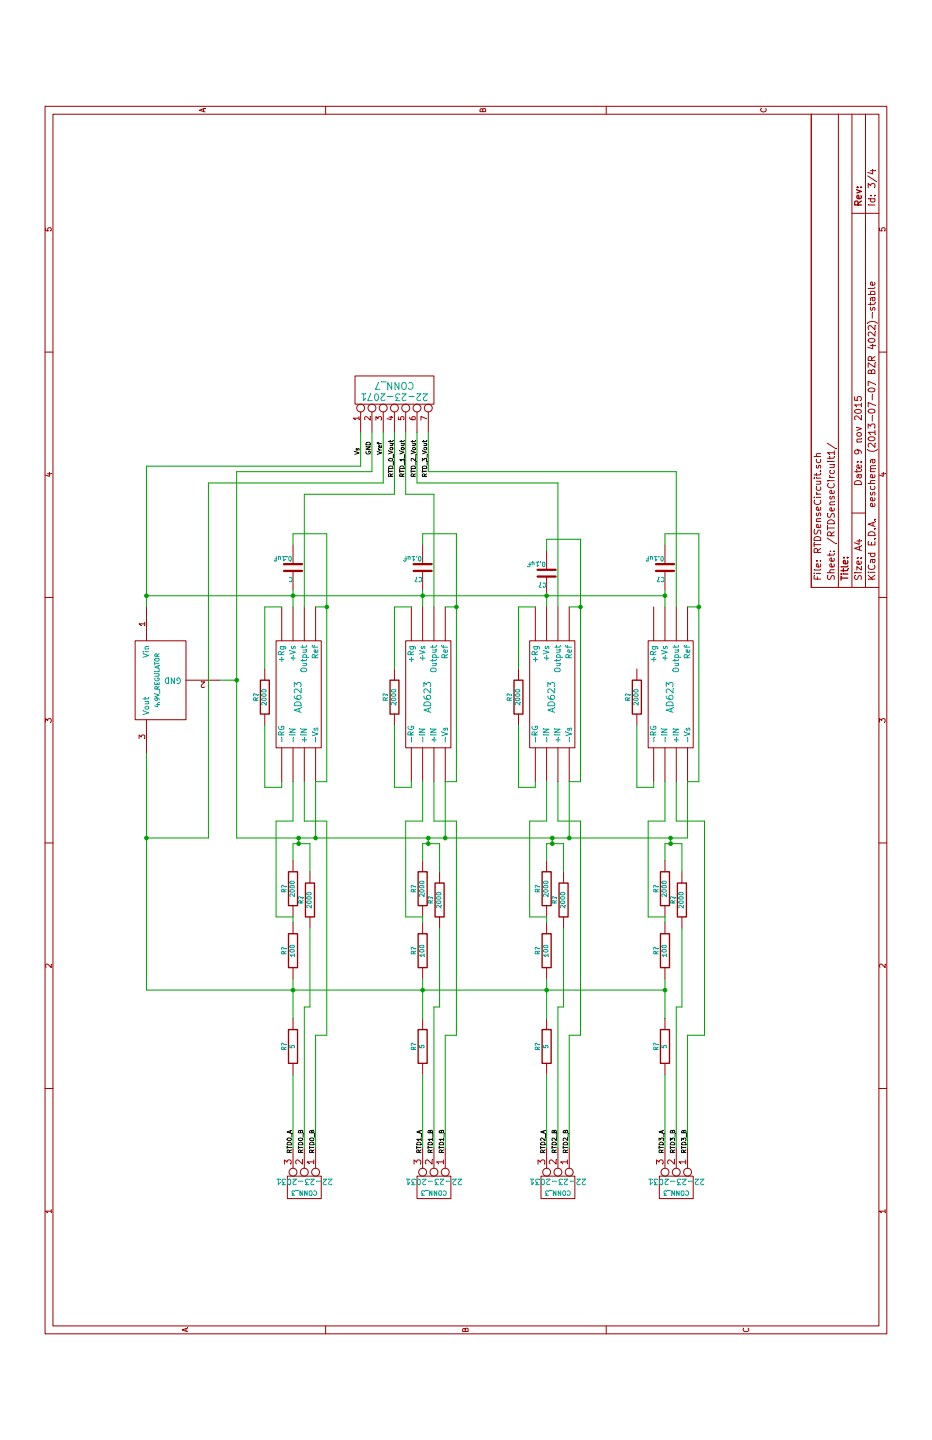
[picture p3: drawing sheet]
EESchema Schematic File Version 2
LIBS:power
LIBS:device
LIBS:transistors
LIBS:conn
LIBS:linear
LIBS:regul
LIBS:74xx
LIBS:cmos4000
LIBS:adc-dac
LIBS:memory
LIBS:xilinx
LIBS:special
LIBS:microcontrollers
LIBS:dsp
LIBS:microchip
LIBS:analog_switches
LIBS:motorola
LIBS:texas
LIBS:intel
LIBS:audio
LIBS:interface
LIBS:digital-audio
LIBS:philips
LIBS:display
LIBS:cypress
LIBS:siliconi
LIBS:opto
LIBS:atmel
LIBS:valves
LIBS:NarwhalLib
LIBS:Project_Narwhal_Electrical-cache
EELAYER 27 0
EELAYER END
$Descr A4 11693 8268
encoding utf-8
Sheet 4 4
Title ""
Date "9 nov 2015"
Rev ""
Comp ""
Comment1 ""
Comment2 ""
Comment3 ""
Comment4 ""
$EndDescr
$Comp
L CONN_3 22-23-2031
U 1 1
P 1700 2700
AR Path="/55E57BF5/55E5D538" Ref="22-23-2031"  Part="1" 
AR Path="/55E5C9A3/55E5D538" Ref="K?"  Part="1" 
AR Path="/55E62603/55E5D538" Ref="K?"  Part="1" 
F 0 "K?" V 1650 2700 50  0000 C CNN
F 1 "CONN_3" V 1750 2700 40  0000 C CNN
F 2 "" H 1700 2700 60  0000 C CNN
F 3 "" H 1700 2700 60  0000 C CNN
	1    1700 2700
	-1   0    0    1   
$EndComp
$Comp
L CONN_3 22-23-2031
U 1 1
P 1700 3850
AR Path="/55E57BF5/55E5D545" Ref="22-23-2031"  Part="1" 
AR Path="/55E5C9A3/55E5D545" Ref="K?"  Part="1" 
AR Path="/55E62603/55E5D545" Ref="K?"  Part="1" 
F 0 "K?" V 1650 3850 50  0000 C CNN
F 1 "CONN_3" V 1750 3850 40  0000 C CNN
F 2 "" H 1700 3850 60  0000 C CNN
F 3 "" H 1700 3850 60  0000 C CNN
	1    1700 3850
	-1   0    0    1   
$EndComp
$Comp
L CONN_3 22-23-2031
U 1 1
P 1700 4950
AR Path="/55E57BF5/55E5D54B" Ref="22-23-2031"  Part="1" 
AR Path="/55E5C9A3/55E5D54B" Ref="K?"  Part="1" 
AR Path="/55E62603/55E5D54B" Ref="K?"  Part="1" 
F 0 "K?" V 1650 4950 50  0000 C CNN
F 1 "CONN_3" V 1750 4950 40  0000 C CNN
F 2 "" H 1700 4950 60  0000 C CNN
F 3 "" H 1700 4950 60  0000 C CNN
	1    1700 4950
	-1   0    0    1   
$EndComp
$Comp
L R R?
U 1 1
P 3800 2600
AR Path="/55E57BF5/55E5D562" Ref="R?"  Part="1" 
AR Path="/55E5C9A3/55E5D562" Ref="R?"  Part="1" 
AR Path="/55E62603/55E5D562" Ref="R?"  Part="1" 
F 0 "R?" V 3880 2600 40  0000 C CNN
F 1 "100" V 3807 2601 40  0000 C CNN
F 2 "~" V 3730 2600 30  0000 C CNN
F 3 "~" H 3800 2600 30  0000 C CNN
	1    3800 2600
	0    -1   -1   0   
$EndComp
$Comp
L R R?
U 1 1
P 4250 2750
AR Path="/55E57BF5/55E5D56F" Ref="R?"  Part="1" 
AR Path="/55E5C9A3/55E5D56F" Ref="R?"  Part="1" 
AR Path="/55E62603/55E5D56F" Ref="R?"  Part="1" 
F 0 "R?" V 4330 2750 40  0000 C CNN
F 1 "2000" V 4257 2751 40  0000 C CNN
F 2 "~" V 4180 2750 30  0000 C CNN
F 3 "~" H 4250 2750 30  0000 C CNN
	1    4250 2750
	0    -1   -1   0   
$EndComp
$Comp
L R R?
U 1 1
P 4350 2600
AR Path="/55E57BF5/55E5D575" Ref="R?"  Part="1" 
AR Path="/55E5C9A3/55E5D575" Ref="R?"  Part="1" 
AR Path="/55E62603/55E5D575" Ref="R?"  Part="1" 
F 0 "R?" V 4430 2600 40  0000 C CNN
F 1 "2000" V 4357 2601 40  0000 C CNN
F 2 "~" V 4280 2600 30  0000 C CNN
F 3 "~" H 4350 2600 30  0000 C CNN
	1    4350 2600
	0    -1   -1   0   
$EndComp
$Comp
L R R?
U 1 1
P 3800 3750
AR Path="/55E57BF5/55E5D5A4" Ref="R?"  Part="1" 
AR Path="/55E5C9A3/55E5D5A4" Ref="R?"  Part="1" 
AR Path="/55E62603/55E5D5A4" Ref="R?"  Part="1" 
F 0 "R?" V 3880 3750 40  0000 C CNN
F 1 "100" V 3807 3751 40  0000 C CNN
F 2 "~" V 3730 3750 30  0000 C CNN
F 3 "~" H 3800 3750 30  0000 C CNN
	1    3800 3750
	0    -1   -1   0   
$EndComp
$Comp
L R R?
U 1 1
P 4250 3900
AR Path="/55E57BF5/55E5D5AA" Ref="R?"  Part="1" 
AR Path="/55E5C9A3/55E5D5AA" Ref="R?"  Part="1" 
AR Path="/55E62603/55E5D5AA" Ref="R?"  Part="1" 
F 0 "R?" V 4330 3900 40  0000 C CNN
F 1 "2000" V 4257 3901 40  0000 C CNN
F 2 "~" V 4180 3900 30  0000 C CNN
F 3 "~" H 4250 3900 30  0000 C CNN
	1    4250 3900
	0    -1   -1   0   
$EndComp
$Comp
L R R?
U 1 1
P 4350 3750
AR Path="/55E57BF5/55E5D5B0" Ref="R?"  Part="1" 
AR Path="/55E5C9A3/55E5D5B0" Ref="R?"  Part="1" 
AR Path="/55E62603/55E5D5B0" Ref="R?"  Part="1" 
F 0 "R?" V 4430 3750 40  0000 C CNN
F 1 "2000" V 4357 3751 40  0000 C CNN
F 2 "~" V 4280 3750 30  0000 C CNN
F 3 "~" H 4350 3750 30  0000 C CNN
	1    4350 3750
	0    -1   -1   0   
$EndComp
$Comp
L R R?
U 1 1
P 3800 4850
AR Path="/55E57BF5/55E5D5B9" Ref="R?"  Part="1" 
AR Path="/55E5C9A3/55E5D5B9" Ref="R?"  Part="1" 
AR Path="/55E62603/55E5D5B9" Ref="R?"  Part="1" 
F 0 "R?" V 3880 4850 40  0000 C CNN
F 1 "100" V 3807 4851 40  0000 C CNN
F 2 "~" V 3730 4850 30  0000 C CNN
F 3 "~" H 3800 4850 30  0000 C CNN
	1    3800 4850
	0    -1   -1   0   
$EndComp
$Comp
L R R?
U 1 1
P 4250 5000
AR Path="/55E57BF5/55E5D5BF" Ref="R?"  Part="1" 
AR Path="/55E5C9A3/55E5D5BF" Ref="R?"  Part="1" 
AR Path="/55E62603/55E5D5BF" Ref="R?"  Part="1" 
F 0 "R?" V 4330 5000 40  0000 C CNN
F 1 "2000" V 4257 5001 40  0000 C CNN
F 2 "~" V 4180 5000 30  0000 C CNN
F 3 "~" H 4250 5000 30  0000 C CNN
	1    4250 5000
	0    -1   -1   0   
$EndComp
$Comp
L R R?
U 1 1
P 4350 4850
AR Path="/55E57BF5/55E5D5C5" Ref="R?"  Part="1" 
AR Path="/55E5C9A3/55E5D5C5" Ref="R?"  Part="1" 
AR Path="/55E62603/55E5D5C5" Ref="R?"  Part="1" 
F 0 "R?" V 4430 4850 40  0000 C CNN
F 1 "2000" V 4357 4851 40  0000 C CNN
F 2 "~" V 4280 4850 30  0000 C CNN
F 3 "~" H 4350 4850 30  0000 C CNN
	1    4350 4850
	0    -1   -1   0   
$EndComp
$Comp
L CONN_3 22-23-2031
U 1 1
P 1700 6000
AR Path="/55E57BF5/55E5D6DF" Ref="22-23-2031"  Part="1" 
AR Path="/55E5C9A3/55E5D6DF" Ref="K?"  Part="1" 
AR Path="/55E62603/55E5D6DF" Ref="K?"  Part="1" 
F 0 "K?" V 1650 6000 50  0000 C CNN
F 1 "CONN_3" V 1750 6000 40  0000 C CNN
F 2 "" H 1700 6000 60  0000 C CNN
F 3 "" H 1700 6000 60  0000 C CNN
	1    1700 6000
	-1   0    0    1   
$EndComp
$Comp
L R R?
U 1 1
P 3800 5900
AR Path="/55E57BF5/55E5D6E5" Ref="R?"  Part="1" 
AR Path="/55E5C9A3/55E5D6E5" Ref="R?"  Part="1" 
AR Path="/55E62603/55E5D6E5" Ref="R?"  Part="1" 
F 0 "R?" V 3880 5900 40  0000 C CNN
F 1 "100" V 3807 5901 40  0000 C CNN
F 2 "~" V 3730 5900 30  0000 C CNN
F 3 "~" H 3800 5900 30  0000 C CNN
	1    3800 5900
	0    -1   -1   0   
$EndComp
$Comp
L R R?
U 1 1
P 4250 6050
AR Path="/55E57BF5/55E5D6EB" Ref="R?"  Part="1" 
AR Path="/55E5C9A3/55E5D6EB" Ref="R?"  Part="1" 
AR Path="/55E62603/55E5D6EB" Ref="R?"  Part="1" 
F 0 "R?" V 4330 6050 40  0000 C CNN
F 1 "2000" V 4257 6051 40  0000 C CNN
F 2 "~" V 4180 6050 30  0000 C CNN
F 3 "~" H 4250 6050 30  0000 C CNN
	1    4250 6050
	0    -1   -1   0   
$EndComp
$Comp
L R R?
U 1 1
P 4350 5900
AR Path="/55E57BF5/55E5D6F1" Ref="R?"  Part="1" 
AR Path="/55E5C9A3/55E5D6F1" Ref="R?"  Part="1" 
AR Path="/55E62603/55E5D6F1" Ref="R?"  Part="1" 
F 0 "R?" V 4430 5900 40  0000 C CNN
F 1 "2000" V 4357 5901 40  0000 C CNN
F 2 "~" V 4280 5900 30  0000 C CNN
F 3 "~" H 4350 5900 30  0000 C CNN
	1    4350 5900
	0    -1   -1   0   
$EndComp
$Comp
L AD623 U?
U 1 1
P 6050 2650
AR Path="/55E57BF5/55E5D9AD" Ref="U?"  Part="1" 
AR Path="/55E5C9A3/55E5D9AD" Ref="U?"  Part="1" 
AR Path="/55E62603/55E5D9AD" Ref="U?"  Part="1" 
F 0 "U?" H 6050 2650 60  0001 C CNN
F 1 "AD623" H 6050 2650 60  0000 C CNN
F 2 "" H 6050 2650 60  0000 C CNN
F 3 "" H 6050 2650 60  0000 C CNN
	1    6050 2650
	1    0    0    -1  
$EndComp
$Comp
L R R?
U 1 1
P 6050 2350
AR Path="/55E57BF5/55E5DAAC" Ref="R?"  Part="1" 
AR Path="/55E5C9A3/55E5DAAC" Ref="R?"  Part="1" 
AR Path="/55E62603/55E5DAAC" Ref="R?"  Part="1" 
F 0 "R?" V 6130 2350 40  0000 C CNN
F 1 "2000" V 6057 2351 40  0000 C CNN
F 2 "~" V 5980 2350 30  0000 C CNN
F 3 "~" H 6050 2350 30  0000 C CNN
	1    6050 2350
	0    -1   -1   0   
$EndComp
$Comp
L AD623 U?
U 1 1
P 6050 3800
AR Path="/55E57BF5/55E5DBED" Ref="U?"  Part="1" 
AR Path="/55E5C9A3/55E5DBED" Ref="U?"  Part="1" 
AR Path="/55E62603/55E5DBED" Ref="U?"  Part="1" 
F 0 "U?" H 6050 3800 60  0001 C CNN
F 1 "AD623" H 6050 3800 60  0000 C CNN
F 2 "" H 6050 3800 60  0000 C CNN
F 3 "" H 6050 3800 60  0000 C CNN
	1    6050 3800
	1    0    0    -1  
$EndComp
$Comp
L R R?
U 1 1
P 6050 3500
AR Path="/55E57BF5/55E5DBF5" Ref="R?"  Part="1" 
AR Path="/55E5C9A3/55E5DBF5" Ref="R?"  Part="1" 
AR Path="/55E62603/55E5DBF5" Ref="R?"  Part="1" 
F 0 "R?" V 6130 3500 40  0000 C CNN
F 1 "2000" V 6057 3501 40  0000 C CNN
F 2 "~" V 5980 3500 30  0000 C CNN
F 3 "~" H 6050 3500 30  0000 C CNN
	1    6050 3500
	0    -1   -1   0   
$EndComp
$Comp
L AD623 U?
U 1 1
P 6050 4900
AR Path="/55E57BF5/55E5DC01" Ref="U?"  Part="1" 
AR Path="/55E5C9A3/55E5DC01" Ref="U?"  Part="1" 
AR Path="/55E62603/55E5DC01" Ref="U?"  Part="1" 
F 0 "U?" H 6050 4900 60  0001 C CNN
F 1 "AD623" H 6050 4900 60  0000 C CNN
F 2 "" H 6050 4900 60  0000 C CNN
F 3 "" H 6050 4900 60  0000 C CNN
	1    6050 4900
	1    0    0    -1  
$EndComp
$Comp
L R R?
U 1 1
P 6050 4600
AR Path="/55E57BF5/55E5DC09" Ref="R?"  Part="1" 
AR Path="/55E5C9A3/55E5DC09" Ref="R?"  Part="1" 
AR Path="/55E62603/55E5DC09" Ref="R?"  Part="1" 
F 0 "R?" V 6130 4600 40  0000 C CNN
F 1 "2000" V 6057 4601 40  0000 C CNN
F 2 "~" V 5980 4600 30  0000 C CNN
F 3 "~" H 6050 4600 30  0000 C CNN
	1    6050 4600
	0    -1   -1   0   
$EndComp
$Comp
L AD623 U?
U 1 1
P 6050 5950
AR Path="/55E57BF5/55E5DC15" Ref="U?"  Part="1" 
AR Path="/55E5C9A3/55E5DC15" Ref="U?"  Part="1" 
AR Path="/55E62603/55E5DC15" Ref="U?"  Part="1" 
F 0 "U?" H 6050 5950 60  0001 C CNN
F 1 "AD623" H 6050 5950 60  0000 C CNN
F 2 "" H 6050 5950 60  0000 C CNN
F 3 "" H 6050 5950 60  0000 C CNN
	1    6050 5950
	1    0    0    -1  
$EndComp
$Comp
L R R?
U 1 1
P 6050 5650
AR Path="/55E57BF5/55E5DC1D" Ref="R?"  Part="1" 
AR Path="/55E5C9A3/55E5DC1D" Ref="R?"  Part="1" 
AR Path="/55E62603/55E5DC1D" Ref="R?"  Part="1" 
F 0 "R?" V 6130 5650 40  0000 C CNN
F 1 "2000" V 6057 5651 40  0000 C CNN
F 2 "~" V 5980 5650 30  0000 C CNN
F 3 "~" H 6050 5650 30  0000 C CNN
	1    6050 5650
	0    -1   -1   0   
$EndComp
$Comp
L 4.9V_REGULATOR U?
U 1 1
P 6200 1400
AR Path="/55E57BF5/55E5E83D" Ref="U?"  Part="1" 
AR Path="/55E5C9A3/55E5E83D" Ref="U?"  Part="1" 
AR Path="/55E62603/55E5E83D" Ref="U?"  Part="1" 
F 0 "U?" H 6200 1400 39  0001 C CNN
F 1 "4.9V_REGULATOR" H 6200 1400 39  0000 C CNN
F 2 "" H 6200 1400 60  0000 C CNN
F 3 "" H 6200 1400 60  0000 C CNN
	1    6200 1400
	-1   0    0    -1  
$EndComp
Text Label 2000 2600 0    39   ~ 0
RTD0_A
Text Label 2000 2700 0    39   ~ 0
RTD0_B
Text Label 2000 2800 0    39   ~ 0
RTD0_B
Text Label 2000 3750 0    39   ~ 0
RTD1_A
Text Label 2000 3850 0    39   ~ 0
RTD1_B
Text Label 2000 3950 0    39   ~ 0
RTD1_B
Text Label 2000 4850 0    39   ~ 0
RTD2_A
Text Label 2000 4950 0    39   ~ 0
RTD2_B
Text Label 2000 5050 0    39   ~ 0
RTD2_B
Text Label 2000 5900 0    39   ~ 0
RTD3_A
Text Label 2000 6000 0    39   ~ 0
RTD3_B
Text Label 2000 6100 0    39   ~ 0
RTD3_B
Text Label 8200 3400 0    39   ~ 0
Vref
Text Label 8000 3500 0    39   ~ 0
RTD_0_Vout
Text Label 8000 3600 0    39   ~ 0
RTD_1_Vout
Text Label 8000 3700 0    39   ~ 0
RTD_2_Vout
Text Label 8000 3800 0    39   ~ 0
RTD_3_Vout
$Comp
L CONN_7 22-23-2071
U 1 1
P 8750 3500
AR Path="/55E57BF5/561AA936" Ref="22-23-2071"  Part="1" 
AR Path="/55E62603/561AA936" Ref="P?"  Part="1" 
F 0 "P?" V 8720 3500 60  0000 C CNN
F 1 "CONN_7" V 8820 3500 60  0000 C CNN
F 2 "" H 8750 3500 60  0000 C CNN
F 3 "" H 8750 3500 60  0000 C CNN
	1    8750 3500
	1    0    0    -1  
$EndComp
Text Label 8200 3300 0    39   ~ 0
GND
$Comp
L R R?
U 1 1
P 2950 2600
AR Path="/55E57BF5/561AB7E5" Ref="R?"  Part="1" 
AR Path="/55E62603/561AB7E5" Ref="R?"  Part="1" 
F 0 "R?" V 3030 2600 40  0000 C CNN
F 1 "5" V 2957 2601 40  0000 C CNN
F 2 "~" V 2880 2600 30  0000 C CNN
F 3 "~" H 2950 2600 30  0000 C CNN
	1    2950 2600
	0    -1   -1   0   
$EndComp
$Comp
L R R?
U 1 1
P 2950 3750
AR Path="/55E57BF5/561AB7EB" Ref="R?"  Part="1" 
AR Path="/55E62603/561AB7EB" Ref="R?"  Part="1" 
F 0 "R?" V 3030 3750 40  0000 C CNN
F 1 "5" V 2957 3751 40  0000 C CNN
F 2 "~" V 2880 3750 30  0000 C CNN
F 3 "~" H 2950 3750 30  0000 C CNN
	1    2950 3750
	0    -1   -1   0   
$EndComp
$Comp
L R R?
U 1 1
P 2950 4850
AR Path="/55E57BF5/561AB7F1" Ref="R?"  Part="1" 
AR Path="/55E62603/561AB7F1" Ref="R?"  Part="1" 
F 0 "R?" V 3030 4850 40  0000 C CNN
F 1 "5" V 2957 4851 40  0000 C CNN
F 2 "~" V 2880 4850 30  0000 C CNN
F 3 "~" H 2950 4850 30  0000 C CNN
	1    2950 4850
	0    -1   -1   0   
$EndComp
$Comp
L R R?
U 1 1
P 2950 5900
AR Path="/55E62603/561AB7F7" Ref="R?"  Part="1" 
AR Path="/55E57BF5/561AB7F7" Ref="R?"  Part="1" 
F 0 "R?" V 3030 5900 40  0000 C CNN
F 1 "5" V 2957 5901 40  0000 C CNN
F 2 "~" V 2880 5900 30  0000 C CNN
F 3 "~" H 2950 5900 30  0000 C CNN
	1    2950 5900
	0    -1   -1   0   
$EndComp
Text Label 8200 3200 0    39   ~ 0
Vs
$Comp
L C C
U 1 1
P 7200 2600
AR Path="/55E57BF5/56403D01" Ref="C"  Part="1" 
AR Path="/55E62603/56403D01" Ref="C"  Part="1" 
F 0 "C" H 7200 2700 40  0000 L CNN
F 1 "0.1uF" H 7206 2515 40  0000 L CNN
F 2 "~" H 7238 2450 30  0000 C CNN
F 3 "~" H 7200 2600 60  0000 C CNN
	1    7200 2600
	0    -1   -1   0   
$EndComp
$Comp
L C C?
U 1 1
P 7200 3750
AR Path="/55E57BF5/56403F9B" Ref="C?"  Part="1" 
AR Path="/55E62603/56403F9B" Ref="C?"  Part="1" 
F 0 "C?" H 7200 3850 40  0000 L CNN
F 1 "0.1uF" H 7206 3665 40  0000 L CNN
F 2 "~" H 7238 3600 30  0000 C CNN
F 3 "~" H 7200 3750 60  0000 C CNN
	1    7200 3750
	0    -1   -1   0   
$EndComp
$Comp
L C C?
U 1 1
P 7150 4850
AR Path="/55E57BF5/56403FA1" Ref="C?"  Part="1" 
AR Path="/55E62603/56403FA1" Ref="C?"  Part="1" 
F 0 "C?" H 7150 4950 40  0000 L CNN
F 1 "0.1uF" H 7156 4765 40  0000 L CNN
F 2 "~" H 7188 4700 30  0000 C CNN
F 3 "~" H 7150 4850 60  0000 C CNN
	1    7150 4850
	0    -1   -1   0   
$EndComp
$Comp
L C C?
U 1 1
P 7200 5900
F 0 "C?" H 7200 6000 40  0000 L CNN
F 1 "0.1uF" H 7206 5815 40  0000 L CNN
F 2 "~" H 7238 5750 30  0000 C CNN
F 3 "~" H 7200 5900 60  0000 C CNN
	1    7200 5900
	0    -1   -1   0   
$EndComp
Wire Wire Line
	4050 2600 4100 2600
Wire Wire Line
	2050 2600 2700 2600
Wire Wire Line
	3200 2600 3550 2600
Wire Wire Line
	4750 2750 4500 2750
Wire Wire Line
	4750 2600 4750 2750
Wire Wire Line
	4750 2600 4600 2600
Wire Wire Line
	4800 2650 4750 2650
Connection ~ 4750 2650
Wire Wire Line
	4050 3750 4100 3750
Wire Wire Line
	4750 3900 4500 3900
Wire Wire Line
	4050 4850 4100 4850
Wire Wire Line
	4750 5000 4500 5000
Wire Wire Line
	2050 3750 2700 3750
Wire Wire Line
	3200 3750 3550 3750
Wire Wire Line
	4600 3750 4750 3750
Wire Wire Line
	4750 3750 4750 3900
Wire Wire Line
	2050 4850 2700 4850
Wire Wire Line
	3200 4850 3550 4850
Wire Wire Line
	4600 4850 4750 4850
Wire Wire Line
	4750 4850 4750 5000
Wire Wire Line
	4800 3800 4750 3800
Connection ~ 4750 3800
Connection ~ 4800 2650
Wire Wire Line
	4800 4900 4750 4900
Connection ~ 4750 4900
Connection ~ 4800 3800
Wire Wire Line
	4050 5900 4100 5900
Wire Wire Line
	4750 6050 4500 6050
Wire Wire Line
	2050 5900 2700 5900
Wire Wire Line
	3200 5900 3550 5900
Wire Wire Line
	4600 5900 4750 5900
Wire Wire Line
	4750 5900 4750 6050
Wire Wire Line
	4800 5950 4750 5950
Connection ~ 4750 5950
Connection ~ 4800 4900
Connection ~ 3450 3750
Connection ~ 3450 4850
Wire Wire Line
	3300 2700 3300 2750
Wire Wire Line
	3300 2750 4000 2750
Wire Wire Line
	2050 2700 3300 2700
Wire Wire Line
	2050 3850 3300 3850
Wire Wire Line
	3300 3850 3300 3900
Wire Wire Line
	3300 3900 4000 3900
Wire Wire Line
	2050 4950 3300 4950
Wire Wire Line
	3300 4950 3300 5000
Wire Wire Line
	3300 5000 4000 5000
Wire Wire Line
	2050 6000 3300 6000
Wire Wire Line
	3300 6000 3300 6050
Wire Wire Line
	3300 6050 4000 6050
Wire Wire Line
	4100 2600 4100 2450
Wire Wire Line
	3050 2800 3050 2900
Wire Wire Line
	3050 2900 4950 2900
Wire Wire Line
	4950 2900 4950 2700
Wire Wire Line
	4100 2450 4950 2450
Wire Wire Line
	4950 2450 4950 2600
Wire Wire Line
	5300 2500 5250 2500
Wire Wire Line
	5250 2500 5250 2350
Wire Wire Line
	5250 2350 5800 2350
Wire Wire Line
	4950 3750 5300 3750
Wire Wire Line
	4950 3850 5300 3850
Wire Wire Line
	5300 3650 5250 3650
Wire Wire Line
	5250 3650 5250 3500
Wire Wire Line
	5250 3500 5800 3500
Wire Wire Line
	4950 4850 5300 4850
Wire Wire Line
	4950 4950 5300 4950
Wire Wire Line
	5300 4750 5250 4750
Wire Wire Line
	5250 4750 5250 4600
Wire Wire Line
	5250 4600 5800 4600
Wire Wire Line
	4950 5900 5300 5900
Wire Wire Line
	4950 6000 5300 6000
Wire Wire Line
	5300 5800 5250 5800
Wire Wire Line
	5250 5800 5250 5650
Wire Wire Line
	5250 5650 5800 5650
Wire Wire Line
	4950 3750 4950 3600
Wire Wire Line
	4950 3600 4100 3600
Wire Wire Line
	4100 3600 4100 3750
Wire Wire Line
	4950 4050 4950 3850
Wire Wire Line
	3050 4050 4950 4050
Wire Wire Line
	3050 3950 3050 4050
Wire Wire Line
	4950 4850 4950 4700
Wire Wire Line
	4950 4700 4100 4700
Wire Wire Line
	4100 4700 4100 4850
Wire Wire Line
	4950 5150 4950 4950
Wire Wire Line
	3050 5150 4950 5150
Wire Wire Line
	3050 5150 3050 5050
Wire Wire Line
	4950 5900 4950 5750
Wire Wire Line
	4950 5750 4100 5750
Wire Wire Line
	4100 5750 4100 5900
Wire Wire Line
	4950 6250 4950 6000
Wire Wire Line
	3050 6250 4950 6250
Wire Wire Line
	3050 6250 3050 6100
Wire Wire Line
	4950 2600 5300 2600
Wire Wire Line
	4950 2700 5300 2700
Wire Wire Line
	6850 2700 7850 2700
Wire Wire Line
	6850 4950 7950 4950
Wire Wire Line
	6950 4850 6850 4850
Connection ~ 6950 4850
Wire Wire Line
	4800 6100 5300 6100
Connection ~ 4800 5950
Wire Wire Line
	6850 5050 6850 5150
Wire Wire Line
	5300 5150 7450 5150
Wire Wire Line
	5300 5150 5300 5050
Wire Wire Line
	6850 6100 6850 6200
Wire Wire Line
	5300 6200 7500 6200
Wire Wire Line
	5300 6100 5300 6200
Wire Wire Line
	6850 3950 6850 4050
Wire Wire Line
	7500 4050 5300 4050
Wire Wire Line
	5300 4050 5300 3950
Wire Wire Line
	6850 2800 6850 2900
Wire Wire Line
	5300 2900 7500 2900
Wire Wire Line
	5300 2900 5300 2800
Wire Wire Line
	5300 2800 4800 2800
Connection ~ 4800 2800
Wire Wire Line
	5300 3950 4800 3950
Connection ~ 4800 3950
Wire Wire Line
	5300 5050 4800 5050
Connection ~ 4800 5050
Wire Wire Line
	2050 2800 3050 2800
Wire Wire Line
	2050 3950 3050 3950
Wire Wire Line
	3050 5050 2050 5050
Wire Wire Line
	3050 6100 2050 6100
Wire Wire Line
	8050 3300 8400 3300
Wire Wire Line
	4800 2100 8050 2100
Wire Wire Line
	8050 2100 8050 3300
Wire Wire Line
	8100 3200 8400 3200
Wire Wire Line
	8100 1300 8100 3200
Connection ~ 3450 2600
Connection ~ 3450 5900
Wire Wire Line
	8100 1300 6850 1300
Wire Wire Line
	6200 1950 6200 2100
Connection ~ 6200 2100
Wire Wire Line
	5550 1300 3450 1300
Connection ~ 6850 2900
Wire Wire Line
	4800 2100 4800 6100
Connection ~ 6850 4050
Connection ~ 6850 5150
Connection ~ 6850 6200
Wire Wire Line
	8400 3400 7950 3400
Wire Wire Line
	7950 3400 7950 1850
Wire Wire Line
	7950 1850 4800 1850
Wire Wire Line
	4800 1850 4800 1300
Connection ~ 4800 1300
Wire Wire Line
	7850 2700 7850 3500
Wire Wire Line
	7850 3500 8400 3500
Wire Wire Line
	6850 3850 7850 3850
Wire Wire Line
	7850 3850 7850 3600
Wire Wire Line
	7850 3600 8400 3600
Wire Wire Line
	7950 4950 7950 3700
Wire Wire Line
	7950 3700 8400 3700
Wire Wire Line
	6850 6000 8050 6000
Wire Wire Line
	8050 6000 8050 3800
Wire Wire Line
	8050 3800 8400 3800
Wire Wire Line
	7450 5150 7450 4850
Wire Wire Line
	7450 4850 7350 4850
Wire Wire Line
	7500 3750 7500 4050
Wire Wire Line
	7500 3750 7400 3750
Wire Wire Line
	6850 3750 7000 3750
Wire Wire Line
	7500 2900 7500 2600
Wire Wire Line
	7500 2600 7400 2600
Wire Wire Line
	6850 2600 7000 2600
Wire Wire Line
	6300 2350 6850 2350
Wire Wire Line
	6850 2350 6850 2500
Wire Wire Line
	6300 3500 6850 3500
Wire Wire Line
	6850 3500 6850 3650
Wire Wire Line
	6300 4600 6850 4600
Wire Wire Line
	6850 4600 6850 4750
Wire Wire Line
	6850 5900 7000 5900
Wire Wire Line
	7400 5900 7500 5900
Wire Wire Line
	7500 5900 7500 6200
Wire Wire Line
	6950 1300 6950 5900
Connection ~ 6950 5900
Connection ~ 6950 3750
Connection ~ 6950 2600
Connection ~ 6950 1300
Wire Wire Line
	3450 1300 3450 5900
$EndSCHEMATC
